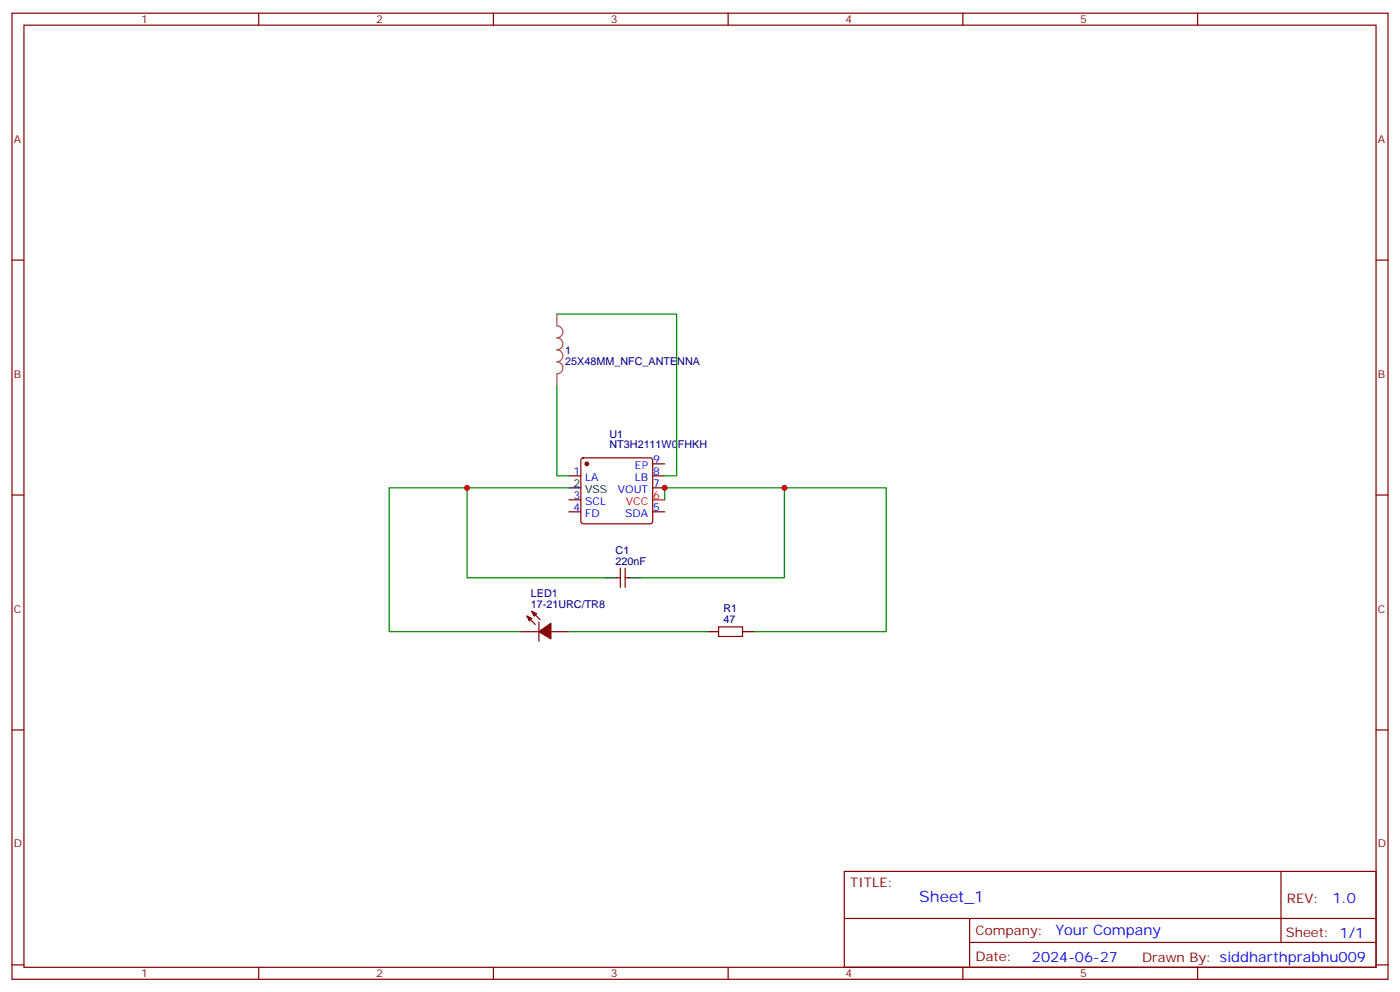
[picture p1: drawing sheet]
<svg xmlns="http://www.w3.org/2000/svg" width="412mm" height="292mm" viewBox="0 0 412 292" stroke-linecap="round" stroke-linejoin="round" font-family="sans-serif">
<g fill="none" stroke="#870000" stroke-width=".35">
<path d="M3.5 3.9h405.4v284.3h-405.4zM7.1 7.4h398.2v277.3h-398.2zM76.2 3.9v3.5M145.3 3.9v3.5M214.5 3.9v3.5M283.6 3.9v3.5M352.8 3.9v3.5M3.5 76.6h3.6M405.3 76.6h3.6M171.3 135l.5-.2h19.8l.5 .2 .2 .5v18l-.3 .5-.4 .2h-19.8l-.5-.3-.2-.4v-18zM192.3 136.5h3.5M3.5 145.7h3.6"/>
<path d="M167.6 140.1h3.5M167.6 150.6h3.5M167.6 147.1h3.5M192.3 140.1h3.5M192.3 143.6h3.5M192.3 150.6h3.5M405.3 145.7h3.6M156.6 179.9l2.5 2.5M181.7 170h1M182.7 167.2v5.7M184.1 167.2v5.7M184.1 170h1.1"/>
<path d="M153.5 185.9h5.2M155.2 181.3l2.5 2.5M158.7 183.1v5.6M162.3 185.9h5.3M211.7 184.5h7v2.8h-7zM3.5 214.8h3.6M405.3 214.8h3.6M248.7 256.5h156.6v28.2h-156.6zM377.3 256.5v20.9M248.7 270.3h156.5M285.6 277.4h119.6M285.6 270.3v14.1"/>
<path d="M3.5 284h3.6M76.2 284.7v3.5M145.3 284.7v3.5M214.5 284.7v3.5M283.6 284.7v3.5M352.8 284.7v3.5M405.3 284h3.6"/>
</g>
<path d="M192.3 147.1h3.5" fill="none" stroke="#f00" stroke-width=".35"/>
<path d="M167.6 143.6h3.5M178.2 170h3.5M185.2 170h3.5M208.1 185.9h3.6M218.7 185.9h3.5" fill="none" stroke="#000" stroke-width=".35"/>
<g fill="#870000" stroke="#870000" stroke-width=".35">
<path d="M155.2 181.3l1.4 .7-.7 .7z"/>
<path d="M156.6 179.9l1.4 .7-.7 .7z"/>
<path d="M158.7 185.9l3.6-2.5v4.6z"/>
<circle cx="172.9" cy="136.5" r=".53"/>
</g>
<path d="M164 92.4v3.5a1.76 1.76 0 0 1 1.8 1.8 1.76 1.76 0 0 1-1.8 1.7 1.76 1.76 0 0 1 1.8 1.8 1.76 1.76 0 0 1-1.8 1.8 1.76 1.76 0 0 1 1.8 1.7 1.76 1.76 0 0 1-1.8 1.8 1.76 1.76 0 0 1 1.8 1.7 1.76 1.76 0 0 1-1.8 1.8M164 110.1v3.5" fill="none" stroke="#a64a4a" stroke-width=".35"/>
<path d="M164 92.4h35.3v47.7h-3.5M164 113.6v26.5h3.6M137.6 143.6v26.4h40.6M167.6 143.6h-52.9v42.3h38.8M195.8 147.1v-3.5h65.3v42.3h-38.9M231.1 143.6v26.4h-42.4M167.6 185.9h40.5" fill="none" stroke="#008700" stroke-width=".35"/>
<g fill="#c00">
<circle cx="231.1" cy="143.6" r=".88"/>
<circle cx="137.6" cy="143.6" r=".88"/>
<circle cx="195.8" cy="143.6" r=".88"/>
</g>
<text font-size="4.6" fill="#00f" x="270.8" y="265.5">Sheet_1</text>
<g font-size="4.2" fill="#00f">
<text x="392.5" y="265.7">1.0</text>
<text x="310.9" y="275.3">Your Company</text>
<text x="304" y="283.1">2024-06-27</text>
</g>
<g font-size="3.9" fill="#800">
<text x="250.5" y="261.1">TITLE:</text>
<text x="379.1" y="265.7">REV:</text>
<text x="287.4" y="275.3">Company:</text>
<text x="378.7" y="275.9">Sheet: 1/1</text>
<text x="287.4" y="282.9">Date:</text>
<text x="336.4" y="283">Drawn By: siddharthprabhu009</text>
</g>
<g font-size="3.2" fill="#800">
<text x="41.6" y="6.9">1</text>
<text x="110.8" y="6.9">2</text>
<text x="179.9" y="6.9">3</text>
<text x="249.1" y="6.9">4</text>
<text x="318.2" y="6.9">5</text>
<text x="4.1" y="42">A</text>
<text x="405.9" y="42">A</text>
<text x="4.1" y="111.1">B</text>
<text x="405.9" y="111.1">B</text>
<text x="4.1" y="180.3">C</text>
<text x="405.9" y="180.3">C</text>
<text x="4.1" y="249.4">D</text>
<text x="405.9" y="249.4">D</text>
<text x="41.6" y="287.7">1</text>
<text x="110.8" y="287.7">2</text>
<text x="179.9" y="287.7">3</text>
<text x="249.1" y="287.7">4</text>
<text x="318.2" y="287.7">5</text>
</g>
<g font-size="3.2" fill="#000080">
<text x="166.5" y="107.4">25X48MM_NFC_ANTENNA</text>
<text x="166.5" y="104.1">1</text>
<text x="179.5" y="132">NT3H2111W0FHKH</text>
<text x="179.5" y="128.9">U1</text>
<text x="181.3" y="166.2">220nF</text>
<text x="181.3" y="162.9">C1</text>
<text x="156.4" y="178.9">17-21URC/TR8</text>
<text x="156.4" y="175.8">LED1</text>
<text x="213.1" y="183.4">47</text>
<text x="213.1" y="180.2">R1</text>
</g>
<g font-size="3.2" fill="#00f">
<text x="187" y="137.9">EP</text>
<text x="192.4" y="136.2">9</text>
<text x="168.9" y="139.7">1</text>
<text x="172.4" y="141.5">LA</text>
<text x="187" y="141.5">LB</text>
<text x="192.4" y="139.7">8</text>
<text x="192.4" y="143.2">7</text>
<text x="168.9" y="146.8">3</text>
<text x="172.4" y="148.5">SCL</text>
<text x="182" y="145">VOUT</text>
<text x="168.9" y="150.3">4</text>
<text x="172.4" y="152">FD</text>
<text x="184.2" y="152">SDA</text>
<text x="192.4" y="150.3">5</text>
</g>
<g font-size="3.2">
<text x="168.9" y="143.2">2</text>
<text x="172.4" y="145">VSS</text>
</g>
<g font-size="3.2" fill="#f00">
<text x="184.4" y="148.5">VCC</text>
<text x="192.4" y="146.8">6</text>
</g>
</svg>
